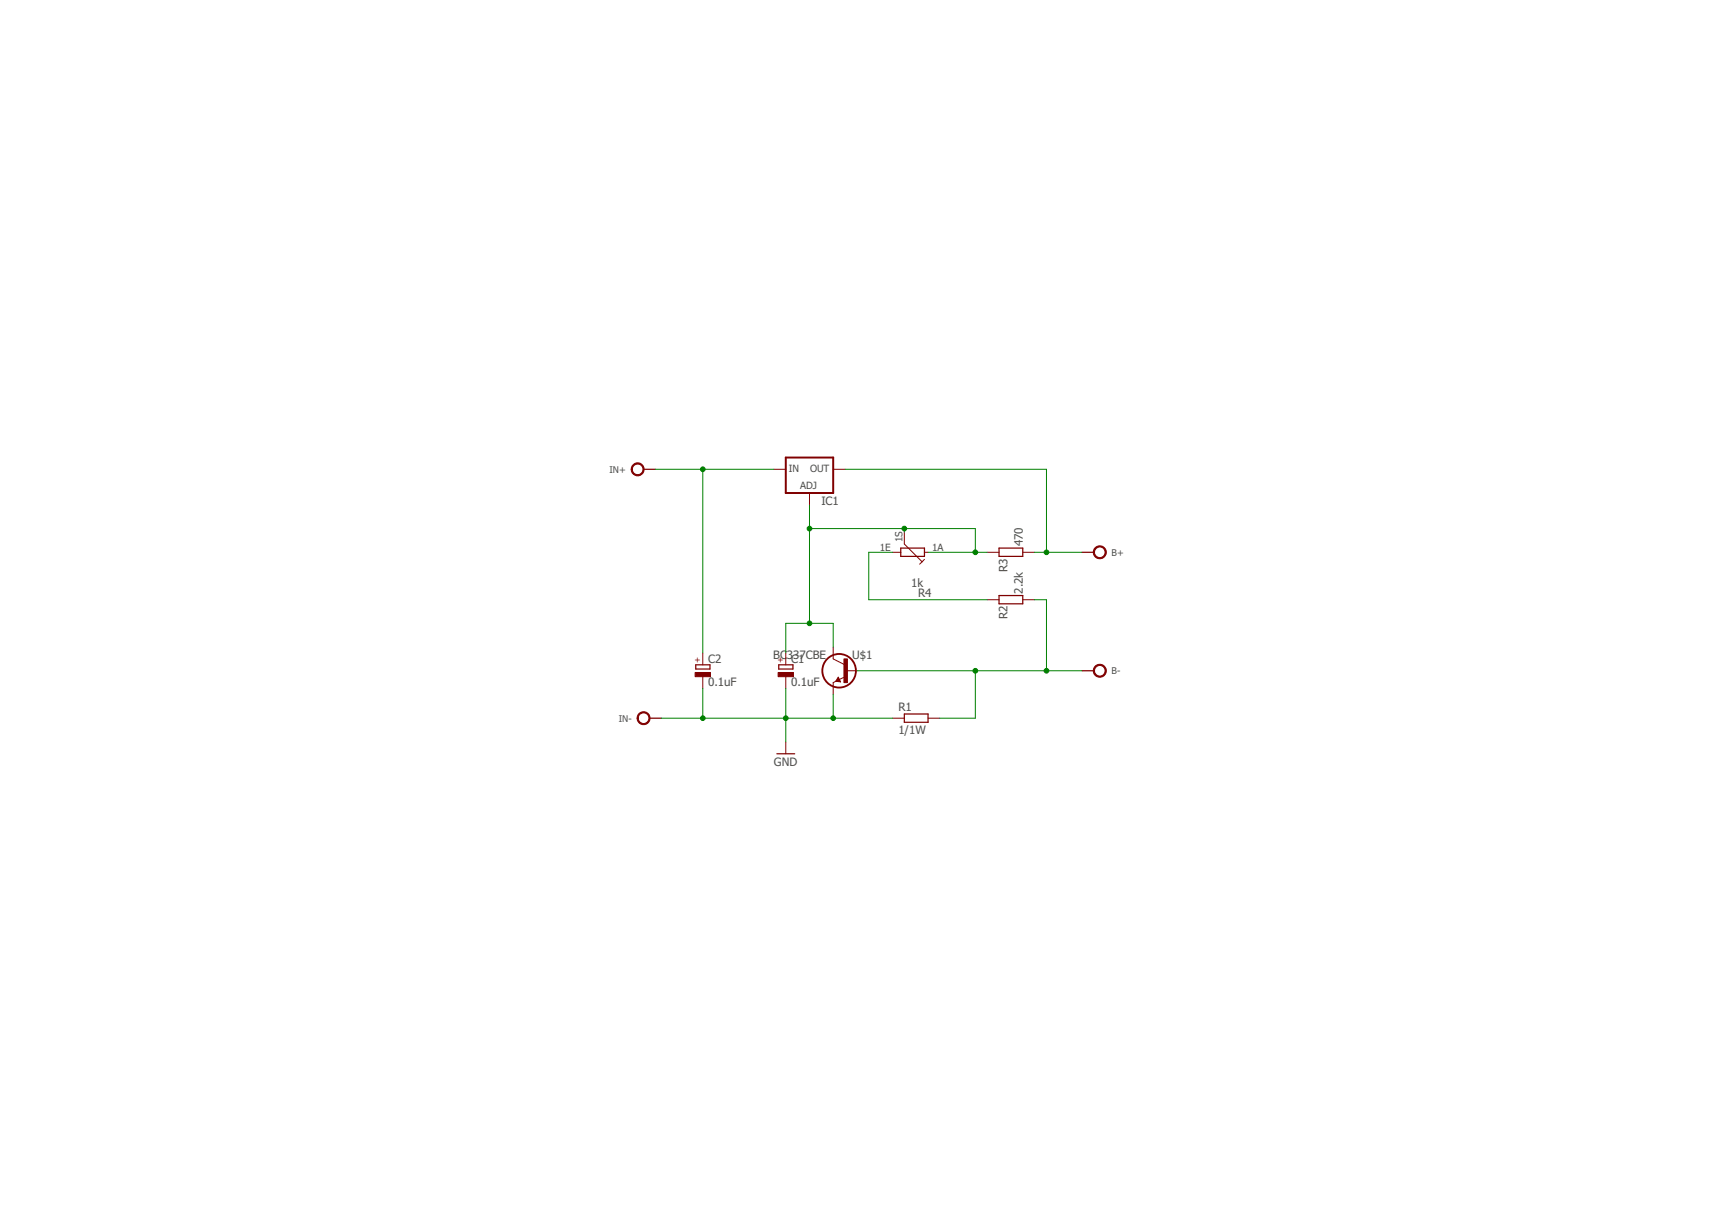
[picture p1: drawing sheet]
<svg xmlns="http://www.w3.org/2000/svg" width="297mm" height="210mm" viewBox="0 0 297 210" stroke-linecap="round" stroke-linejoin="round" font-family="sans-serif">
<path d="M134.7 78.4h8.1v6.1h-8.1z" fill="none" stroke="#800000" stroke-width=".34"/>
<g fill="none" stroke="#800000" stroke-width=".17">
<path d="M132.7 80.4h2M138.7 84.5v2M142.8 80.4h2M153 94.6h1.4M155 91.2v2l3.1 3.1M158.1 96.3l-.5 .4M158.5 95.8l-.4 .5M158.5 94.6h.6M169.2 94.6h2M175.3 94.6h2M120.5 111.9v2M120.5 116v2"/>
<path d="M134.7 111.9v2M134.7 116v2M142.8 110.9v2l2 1M143.3 116.7l-.5 .3v2M143.7 116l.4 .8-.8-.1zM144.6 116.1l-1.3 .6M144.8 114.9h2.1M169.2 102.8h2M175.3 102.8h2M134.7 127.1v2.1M153 123.1h2M159.1 123.1h2"/>
</g>
<path d="M110.3 80.4h2.1M154.4 93.9h4.1v1.4h-4.1zM171.2 93.9h4.1v1.4h-4.1zM185.5 94.6h2M119.3 113.9h2.4v.7h-2.4zM133.5 113.9h2.4v.7h-2.4zM143.7 116.2l.2 .4h-.3l.1-.2M171.2 102h4.1v1.5h-4.1zM185.5 114.9h2M111.3 123.1h2.1M133.2 129.2h3M155 122.3h4.1v1.5h-4.1z" fill="none" stroke="#800000" stroke-width=".21"/>
<path d="M143.7 116.2l-.3 .5h.5" fill="none" stroke="#800000" stroke-width=".25"/>
<g fill="#800000" stroke="#800000" stroke-width=".17">
<path d="M144.7 112.9h.5v4.1h-.5z"/>
<path d="M133.4 115.2h2.6v.8h-2.6z"/>
<path d="M119.1 115.2h2.7v.8h-2.7z"/>
</g>
<circle cx="143.8" cy="114.9" r="2.88" fill="none" stroke="#800000" stroke-width=".32"/>
<g fill="#800000" stroke="#800000" stroke-width=".17">
<path d="M108.6 79.6a1.11 1.11 0 0 1 1.7 .3 1.11 1.11 0 0 1-.8 1.6 1.11 1.11 0 0 1-1.3-1.1h.2a.92 .92 0 0 1 1.3-.8 .92 .92 0 0 1 .2 1.5 .92 .92 0 0 1-1.5-.4v-.3h-.2l.2-.6z" fill-rule="evenodd"/>
<path d="M109.6 122.2a1.11 1.11 0 0 1 1.7 .3 1.11 1.11 0 0 1-.7 1.6 1.11 1.11 0 0 1-1.4-1h.2a.91 .91 0 0 1 1.3-.9 .91 .91 0 0 1 .2 1.5 .91 .91 0 0 1-1.5-.4v-.2h-.2v-.4z" fill-rule="evenodd"/>
<path d="M187.8 93.8a1.12 1.12 0 0 1 1.7 .3 1.12 1.12 0 0 1-.7 1.6 1.12 1.12 0 0 1-1.4-1.1h.2a.92 .92 0 0 1 1.3-.7 .92 .92 0 0 1 .2 1.5 .92 .92 0 0 1-1.5-.5v-.3h-.2v-.3z" fill-rule="evenodd"/>
<path d="M187.8 114.1a1.12 1.12 0 0 1 1.7 .3 1.12 1.12 0 0 1-.7 1.6 1.12 1.12 0 0 1-1.4-1.1h.2a.92 .92 0 0 1 1.3-.7 .92 .92 0 0 1 .2 1.5 .92 .92 0 0 1-1.5-.5v-.3h-.2v-.3z" fill-rule="evenodd"/>
</g>
<g fill="none" stroke="#008000" stroke-width=".17">
<path d="M112.4 80.4h20.3M120.5 80.4v31.5M138.7 90.6h28.5v4M138.7 86.5v20.3M144.8 80.4h34.6v14.2M153 94.6h-4.1v8.2h20.3M155 90.6v.6M159.1 94.6h10.1M177.3 94.6h8.2M120.5 118v5.1M134.7 118v9.1M142.8 110.9v-4.1h-8.1v5.1"/>
<path d="M142.8 119v4.1M146.9 114.9h38.6M167.2 114.9v8.2h-6.1M177.3 102.8h2.1v12.1M113.4 123.1h39.6"/>
</g>
<g fill="#008000" stroke="#008000" stroke-width=".17">
<circle cx="134.7" cy="123.1" r=".4"/>
<circle cx="120.5" cy="123.1" r=".4"/>
<circle cx="142.8" cy="123.1" r=".4"/>
<circle cx="167.2" cy="114.9" r=".4"/>
<circle cx="179.4" cy="114.9" r=".4"/>
<circle cx="155" cy="90.6" r=".4"/>
<circle cx="138.7" cy="90.6" r=".4"/>
<circle cx="138.7" cy="106.8" r=".4"/>
<circle cx="167.2" cy="94.6" r=".4"/>
<circle cx="179.4" cy="94.6" r=".4"/>
<circle cx="120.5" cy="80.4" r=".4"/>
</g>
<g font-size="2" fill="#505050">
<text x="140.8" y="86.5">IC1</text>
<text x="175.3" y="93.6" transform="rotate(-90 175.3 93.6)">470</text>
<text x="156.2" y="100.5">1k</text>
<text x="172.7" y="98" transform="rotate(-90 172.7 98)">R3</text>
<text x="175.3" y="101.7" transform="rotate(-90 175.3 101.7)">2.2k</text>
<text x="157.4" y="102.3">R4</text>
<text x="172.7" y="106.1" transform="rotate(-90 172.7 106.1)">R2</text>
<text x="121.4" y="113.5">C2</text>
<text x="132.5" y="112.9">BC</text>
<text x="134.9" y="112.9">337CBE</text>
<text x="135.6" y="113.5">C1</text>
<text x="146.1" y="112.9">U$1</text>
<text x="121.4" y="117.6">0.1uF</text>
<text x="135.6" y="117.6">0.1uF</text>
<text x="154" y="125.7">1/1W</text>
<text x="154" y="121.9">R1</text>
<text x="132.7" y="131.2">GND</text>
</g>
<g font-size="1.7" fill="#505050">
<text x="135.2" y="80.9">IN</text>
<text x="137.1" y="83.9">ADJ</text>
<text x="138.8" y="80.9">OUT</text>
<text x="150.8" y="94.3">1E</text>
<text x="154.7" y="92.9" transform="rotate(-90 154.7 92.9)">1S</text>
<text x="159.7" y="94.3">1A</text>
</g>
<g font-size="1.6" fill="#505050">
<text x="104.5" y="81">IN+</text>
<text x="190.5" y="95.2">B+</text>
<text x="190.5" y="115.5">B-</text>
<text x="106.1" y="123.6">IN-</text>
</g>
<g font-size="1.4" fill="#800000">
<text x="120" y="113.6" transform="rotate(-90 120 113.6)">+</text>
<text x="134.2" y="113.6" transform="rotate(-90 134.2 113.6)">+</text>
</g>
</svg>
